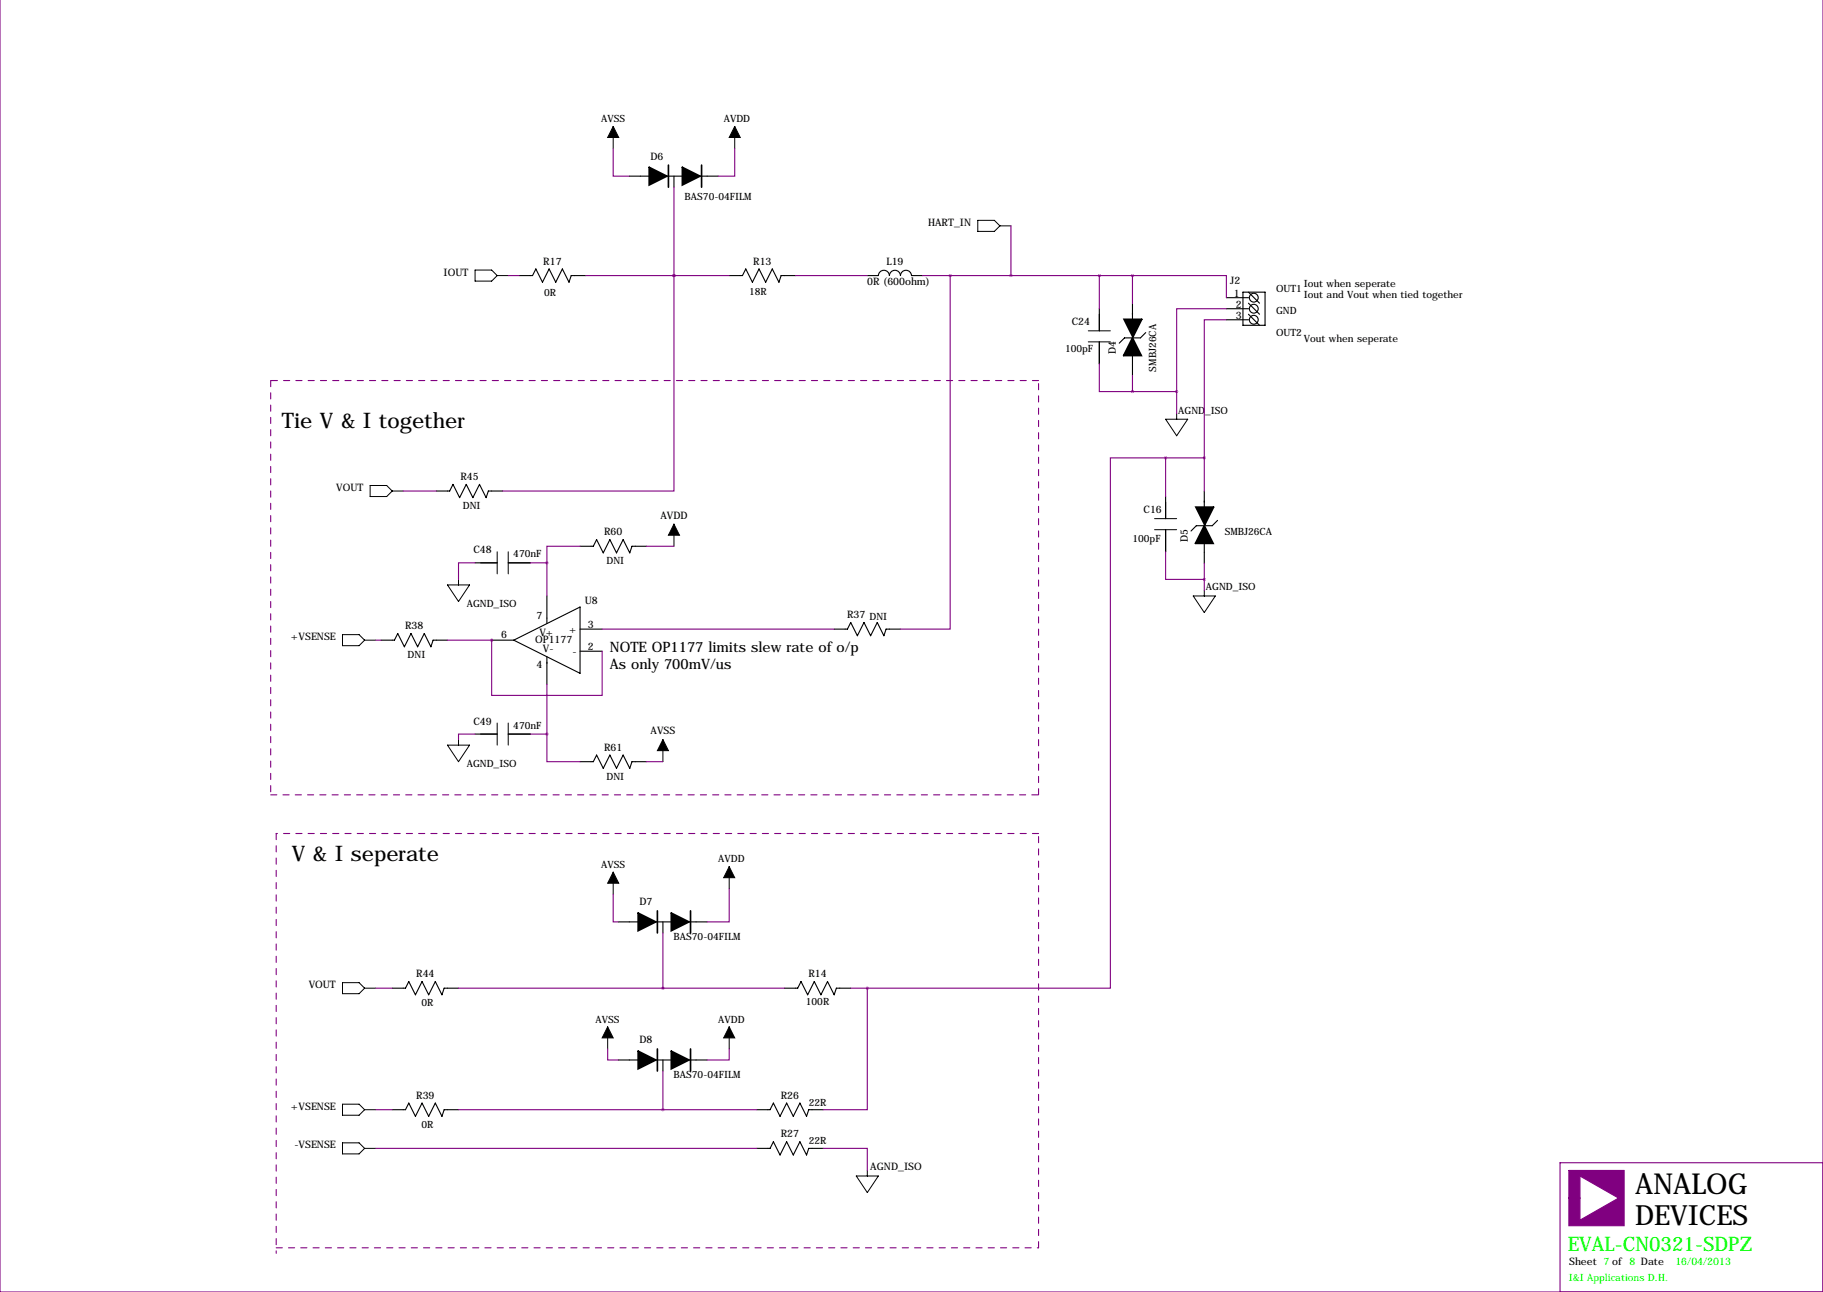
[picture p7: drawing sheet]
<svg xmlns="http://www.w3.org/2000/svg" width="419mm" height="297mm" viewBox="0 0 419 297" stroke-linecap="round" stroke-linejoin="round" font-family="sans-serif">
<path d="M360.7 269.1h12.7v12.7h-12.7v-6.4h2.5v5.1l8.9-5.1-8.9-5v5h-2.5z" fill="#800080" stroke="#800080" stroke-width=".25"/>
<g fill="none" stroke="#800080" stroke-width=".25">
<path d="M419.1 -.1v297.1h-419.1v-297.1M141 34.1v6.4h3.7M168.9 34.1v6.4h-3.8M154.9 43v20.4M232.4 51.9v11.5M116.8 63.4h2.6M134.6 63.4h33M154.9 63.4h.1M154.9 63.4v49.5h-39.3M182.9 63.4h16.5M212.1 63.4h48.2M218.4 63.4v81.2h-11.4"/>
<path d="M252.7 63.4v7.6M260.3 63.4h21.6v5M260.3 63.4v6.4M281.9 71h-11.4v19M281.9 73.5h-5v31.8M252.7 83.7v6.3h7.6M260.3 86.3v3.7M260.3 90h10.2M270.5 90v5.1M92.7 112.9h7.6M268 105.3h-12.7v121.9h-55.9M268 105.3v8.9"/>
<path d="M268 105.3h8.9M276.9 105.3v7.6M109.2 129.4h-3.8v3.8M121.9 129.4h3.8M125.7 129.4v7.6M133.3 125.6h-7.6v3.8M148.6 125.6h6.3M268 126.9v6.3h8.9M276.9 129.5v6.2M86.4 147.2h1.2M102.9 147.2h10.1M113 147.2v12.7h25.4v-10.2"/>
<path d="M113 147.2h.1M125.7 157.3v11.5M138.4 144.6h53.4M109.2 168.8h-3.8v1.2M121.9 168.8h3.8M125.7 168.8v6.3h7.6M148.6 175.1h3.8M141 205.6v6.3h1.1M152.4 214.5v12.7M167.6 204.3v7.6h-5M86.4 227.2h3.8M105.4 227.2h74.9"/>
<path d="M195.6 227.2h3.8M199.4 227.2v27.9h-10.2M86.4 255.1h3.8M105.4 255.1h68.6M139.7 241.2v2.5h2.4M152.4 246.2v8.9M167.6 241.2v2.5h-5M86.4 264h87.6M189.2 264h10.2v5.1M419.1 267.3h-60.5v29.7"/>
</g>
<path d="M62.2 87.5v95.2M238.8 87.5h-176.6M62.2 182.7h176.6M63.5 191.6v96.5M238.8 191.6h-175.3M238.8 182.7v-95.2M63.5 286.9h175.3M238.8 286.9v-95.3" fill="none" stroke="#800080" stroke-width=".25" stroke-dasharray="1.4 1.4"/>
<path d="M149.3 38.5l4 2-4 2zM156.9 38.5l4 2-4 2zM258.4 73.4h4.1l-2 4.1zM260.3 77.7l2.1 4h-4.1zM274.9 116.6h4.1l-2 4.1zM276.9 120.9l2 4h-4.1zM146.7 209.9l4.1 2-4.1 2.1zM154.3 209.9l4.1 2-4.1 2.1zM146.7 241.7l4.1 2-4.1 2zM154.3 241.7l4.1 2-4.1 2z" fill="#000" stroke="#000" stroke-width=".38"/>
<g fill="none" stroke="#000" stroke-width=".25">
<path d="M144.7 40.5h4.6M153.3 40.5h11.8M154.9 40.5v2.5M119.4 63.4h3l.8-1.6 1.5 3.1 1.5-3.1 1.6 3.1 1.5-3.1 1.5 3.1 .5-1.5h3.3M167.6 63.4h3.1l.7-1.6 1.6 3.1 1.5-3.1 1.5 3.1 1.5-3.1 1.6 3.1 .5-1.5h3.3M199.4 63.4l2.5-.1a1.27 1.27 0 0 1 1.3-1.2 1.27 1.27 0 0 1 1.3 1.3 1.27 1.27 0 0 1 1.2-1.3 1.27 1.27 0 0 1 1.3 1.3 1.27 1.27 0 0 1 1.3-1.3 1.27 1.27 0 0 1 1.2 1.3h2.6M252.7 71v5.1M252.7 78.6v5.1M260.3 69.8v5.3M263.4 76.5l-1.2 1.2h-3.7l-1.2 1.2M281.9 68.4h5.1M281.9 71h5.1"/>
<path d="M281.9 73.5h5.1M285.8 67.2h5v7.6h-5zM287 67.2l2.6 2.5M287 69.7l2.6 2.5M287 72.2l2.6 2.6M260.3 81.7v4.6M100.3 112.9h3.1l.7-1.5 1.6 3 1.5-3 1.5 3 1.5-3 1.6 3 .5-1.5h3.3M268 114.2v5M276.9 112.9v5.4M279.9 119.6l-1.2 1.3h-3.7l-1.2 1.2M109.2 129.4h5.1M116.8 129.4h5.1"/>
<path d="M125.7 137v6.4M133.3 125.6h3.1l.8-1.5 1.5 3 1.5-3 1.5 3 1.6-3 1.5 3 .5-1.5h3.3M268 121.8v5.1M276.9 124.9v4.6M87.6 147.2h3.1l.7-1.5 1.6 3 1.5-3 1.5 3 1.5-3 1.6 3 .5-1.5h3.3M113 147.2h5.1M118.1 147.2l15.2-7.6v15.2zM125.7 151v6.3M133.3 144.6h5.1M133.3 149.7h5.1M191.8 144.6h3l.8-1.5 1.5 3.1 1.5-3.1 1.6 3.1 1.5-3.1 1.5 3.1 .5-1.6h3.3M109.2 168.8h5.1"/>
<path d="M116.8 168.8h5.1M133.3 175.1h3.1l.8-1.5 1.5 3 1.5-3 1.5 3 1.6-3 1.5 3 .5-1.5h3.3M142.1 211.9h4.6M150.8 211.9h11.8M152.4 211.9v2.6M90.2 227.2h3l.8-1.5 1.5 3 1.5-3 1.6 3 1.5-3 1.5 3 .5-1.5h3.3M180.3 227.2h3.1l.7-1.5 1.6 3 1.5-3 1.5 3 1.5-3 1.6 3 .5-1.5h3.3M90.2 255.1h3l.8-1.5 1.5 3.1 1.5-3.1 1.6 3.1 1.5-3.1 1.5 3.1 .5-1.6h3.3M142.1 243.7h4.6M150.8 243.7h11.8M152.4 243.7v2.5M174 255.1h3l.8-1.5 1.5 3.1 1.5-3.1 1.6 3.1 1.5-3.1 1.5 3.1 .5-1.6h3.3"/>
<path d="M174 264h3l.8-1.5 1.5 3 1.5-3 1.6 3 1.5-3 1.5 3 .5-1.5h3.3"/>
<circle cx="288.2" cy="68.4" r="1.02"/>
<circle cx="288.2" cy="71" r="1.02"/>
<circle cx="288.2" cy="73.5" r="1.02"/>
</g>
<path d="M153.7 38v5M161.3 38v5M151.1 209.4v5.1M158.7 209.4v5.1M151.1 241.2v5M158.7 241.2v5" fill="none" stroke="#000" stroke-width=".38"/>
<g fill="none" stroke="#000" stroke-width=".23">
<path d="M141 29.1v5M168.9 29.1v5M224.8 50.7h3.8l1.3 1.2-1.3 1.3h-3.8zM229.9 51.9h2.5M109.2 62.1h3.8l1.3 1.3-1.3 1.2h-3.8zM114.3 63.4h2.5M250.2 76.1h5.1M250.2 78.6h5.1M268 96.4h5l-2.5 3.8zM270.5 95.1v1.3M85.1 111.6h3.8l1.3 1.3-1.3 1.3h-3.8zM90.2 112.9h2.5"/>
<path d="M265.4 119.2h5.1M102.9 134.5h5l-2.5 3.8zM105.4 133.2v1.3M114.3 126.9v5M116.8 126.9v5M154.9 120.5v5.1M265.4 121.8h5.1M274.3 137h5.1l-2.5 3.8zM276.9 135.7v1.3M78.7 145.9h3.8l1.3 1.3-1.3 1.2h-3.8zM83.8 147.2h2.6M102.9 171.3h5l-2.5 3.8z"/>
<path d="M105.4 170v1.3M114.3 166.2v5.1M116.8 166.2v5.1M152.4 170v5.1M167.6 199.2v5.1M141 200.5v5.1M78.7 225.9h3.8l1.3 1.3-1.3 1.3h-3.8zM83.8 227.2h2.6M139.7 236.1v5.1M167.6 236.1v5.1M78.7 253.9h3.8l1.3 1.2-1.3 1.3h-3.8zM83.8 255.1h2.6"/>
<path d="M78.7 262.7h3.8l1.3 1.3-1.3 1.3h-3.8zM83.8 264h2.6M196.8 270.4h5.1l-2.5 3.8zM199.4 269.1v1.3"/>
</g>
<path d="M141 29.1l1.2 2.5h-2.5zM168.9 29.1l1.3 2.5h-2.6zM154.9 120.5l1.3 2.5h-2.5zM152.4 170l1.3 2.6h-2.6zM167.6 199.2l1.3 2.6h-2.5zM141 200.5l1.2 2.6h-2.5zM139.7 236.1l1.3 2.5h-2.6zM167.6 236.1l1.3 2.5h-2.5z" fill="#000" stroke="#000" stroke-width=".23"/>
<path d="M154.9 63.4a.05 .05 0 0 0 .1 0 .05 .05 0 0 0-.1 0zM260.3 90a.05 .05 0 0 0 .1 0 .05 .05 0 0 0-.1 0zM260.3 63.4a.05 .05 0 0 0 .1 0 .05 .05 0 0 0-.1 0zM252.7 63.4a.05 .05 0 0 0 .1 0 .05 .05 0 0 0-.1 0zM113 147.2a.05 .05 0 0 0 .1 0 .05 .05 0 0 0-.1 0zM267.9 105.3a.05 .05 0 0 0 .1 0 .05 .05 0 0 0-.1 0zM154.9 63.4a.05 .05 0 0 0 .1 0 .05 .05 0 0 0-.1 0zM218.4 63.4a.05 .05 0 0 0 .1 0 .05 .05 0 0 0-.1 0zM276.8 105.3a.05 .05 0 0 0 .1 0 .05 .05 0 0 0-.1 0zM276.8 133.2a.05 .05 0 0 0 .1 0 .05 .05 0 0 0-.1 0zM125.7 168.8a.05 .05 0 0 0 .1 0 .05 .05 0 0 0-.1 0zM125.7 129.4a.05 .05 0 0 0 .1 0 .05 .05 0 0 0-.1 0z" fill="#800080" stroke="#800080" stroke-width=".63"/>
<text font-size="6.6" x="375.9" y="274.4">ANALOG</text>
<text font-size="6.4" x="375.9" y="281.5">DEVICES</text>
<g font-size="4.9">
<text x="64.8" y="98.4">Tie V &amp; I together</text>
<text x="67.1" y="198">V &amp; I seperate</text>
</g>
<text font-size="4.6" fill="#0f0" x="360.4" y="287.6">EVAL-CN0321-SDPZ</text>
<g font-size="3.3">
<text x="140.2" y="150">NOTE OP1177 limits slew rate of o/p</text>
<text x="140.2" y="153.8">As only 700mV/us</text>
</g>
<g font-size="2.4">
<text x="149.5" y="36.7">D6</text>
<text x="213.3" y="51.9">HART_IN</text>
<text x="102" y="63.4">IOUT</text>
<text x="124.9" y="60.8">R17</text>
<text x="173.2" y="60.8">R13</text>
<text x="199.4" y="65.5">0R (600ohm)</text>
<text x="203.8" y="60.8">L19</text>
<text x="282.8" y="65.4">J2</text>
<text x="283.6" y="68.2">1</text>
<text x="284.1" y="70.7">2</text>
<text x="246.4" y="74.8">C24</text>
<text x="284.1" y="73.3">3</text>
<text x="256.5" y="81.5" transform="rotate(-90 256.5 81.5)">D4</text>
<text x="77.3" y="112.9">VOUT</text>
<text x="105.8" y="110.3">R45</text>
<text x="151.8" y="119.2">AVDD</text>
<text x="262.9" y="118">C16</text>
<text x="138.9" y="123">R60</text>
<text x="273" y="124.6" transform="rotate(-90 273 124.6)">D5</text>
<text x="108.8" y="127.3">C48</text>
<text x="123.4" y="142.4">7</text>
<text x="134.4" y="138.8">U8</text>
<text x="194.7" y="142.1">R37 DNI</text>
<text x="66.9" y="147.2">+VSENSE</text>
<text x="93.1" y="144.6">R38</text>
<text x="115.2" y="146.7">6</text>
<text x="123" y="147.9">OP1177</text>
<text x="124" y="146.2">V+</text>
<text x="124.8" y="149.8">V-</text>
<text x="130.8" y="145.5">+</text>
<text x="135.1" y="144.3">3</text>
<text x="135.1" y="149.4">2</text>
<text x="123.4" y="153.7">4</text>
<text x="131.6" y="150.5">-</text>
<text x="108.8" y="166.6">C49</text>
<text x="138.9" y="172.6">R61</text>
<text x="149.5" y="168.8">AVSS</text>
<text x="147" y="208.1">D7</text>
<text x="71" y="227.2">VOUT</text>
<text x="95.7" y="224.6">R44</text>
<text x="185.9" y="224.6">R14</text>
<text x="147" y="239.9">D8</text>
<text x="66.9" y="255.1">+VSENSE</text>
<text x="95.7" y="252.6">R39</text>
<text x="179.5" y="252.6">R26</text>
<text x="179.5" y="261.5">R27</text>
<text x="67.7" y="264">-VSENSE</text>
<text x="200.1" y="269.1">AGND_ISO</text>
<text x="360.7" y="290.9">Sheet 7 of</text>
</g>
<g font-size="2.4" fill="#0f0">
<text x="374.6" y="290.9">8 Date</text>
<text x="385.2" y="290.9">16/04/2013</text>
</g>
<g font-size="2.3">
<text x="138.2" y="28.1">AVSS</text>
<text x="166.4" y="28.1">AVDD</text>
<text x="157.4" y="45.9">BAS70-04FILM</text>
<text x="299.7" y="65.9">Iout when seperate</text>
<text x="125.1" y="68">0R</text>
<text x="172.2" y="67.8">18R</text>
<text x="293.4" y="67.2">OUT1</text>
<text x="299.7" y="68.4">Iout and Vout when tied together</text>
<text x="293.4" y="72.2">GND</text>
<text x="293.4" y="77.3">OUT2</text>
<text x="244.9" y="81">100pF</text>
<text x="299.7" y="78.6">Vout when seperate</text>
<text x="265.8" y="85.4" transform="rotate(-90 265.8 85.4)">SMBJ26CA</text>
<text x="270.9" y="95.1">AGND_ISO</text>
<text x="106.4" y="117">DNI</text>
<text x="260.3" y="124.7">100pF</text>
<text x="281.6" y="123">SMBJ26CA</text>
<text x="118" y="128.1">470nF</text>
<text x="139.4" y="129.7">DNI</text>
<text x="277.2" y="135.7">AGND_ISO</text>
<text x="107.3" y="139.6">AGND_ISO</text>
<text x="93.7" y="151.3">DNI</text>
<text x="118" y="167.5">470nF</text>
<text x="107.3" y="176.4">AGND_ISO</text>
<text x="139.4" y="179.3">DNI</text>
<text x="138.2" y="199.5">AVSS</text>
<text x="165.1" y="198.3">AVDD</text>
<text x="154.9" y="216.1">BAS70-04FILM</text>
<text x="96.9" y="231.3">0R</text>
<text x="185.3" y="231.1">100R</text>
<text x="136.9" y="235.1">AVSS</text>
<text x="165.1" y="235.1">AVDD</text>
<text x="154.9" y="247.9">BAS70-04FILM</text>
<text x="185.9" y="254.2">22R</text>
<text x="96.9" y="259.3">0R</text>
<text x="185.9" y="263.1">22R</text>
</g>
<text font-size="2.3" fill="#0f0" x="360.7" y="294.5">I&amp;I Applications D.H.</text>
</svg>
